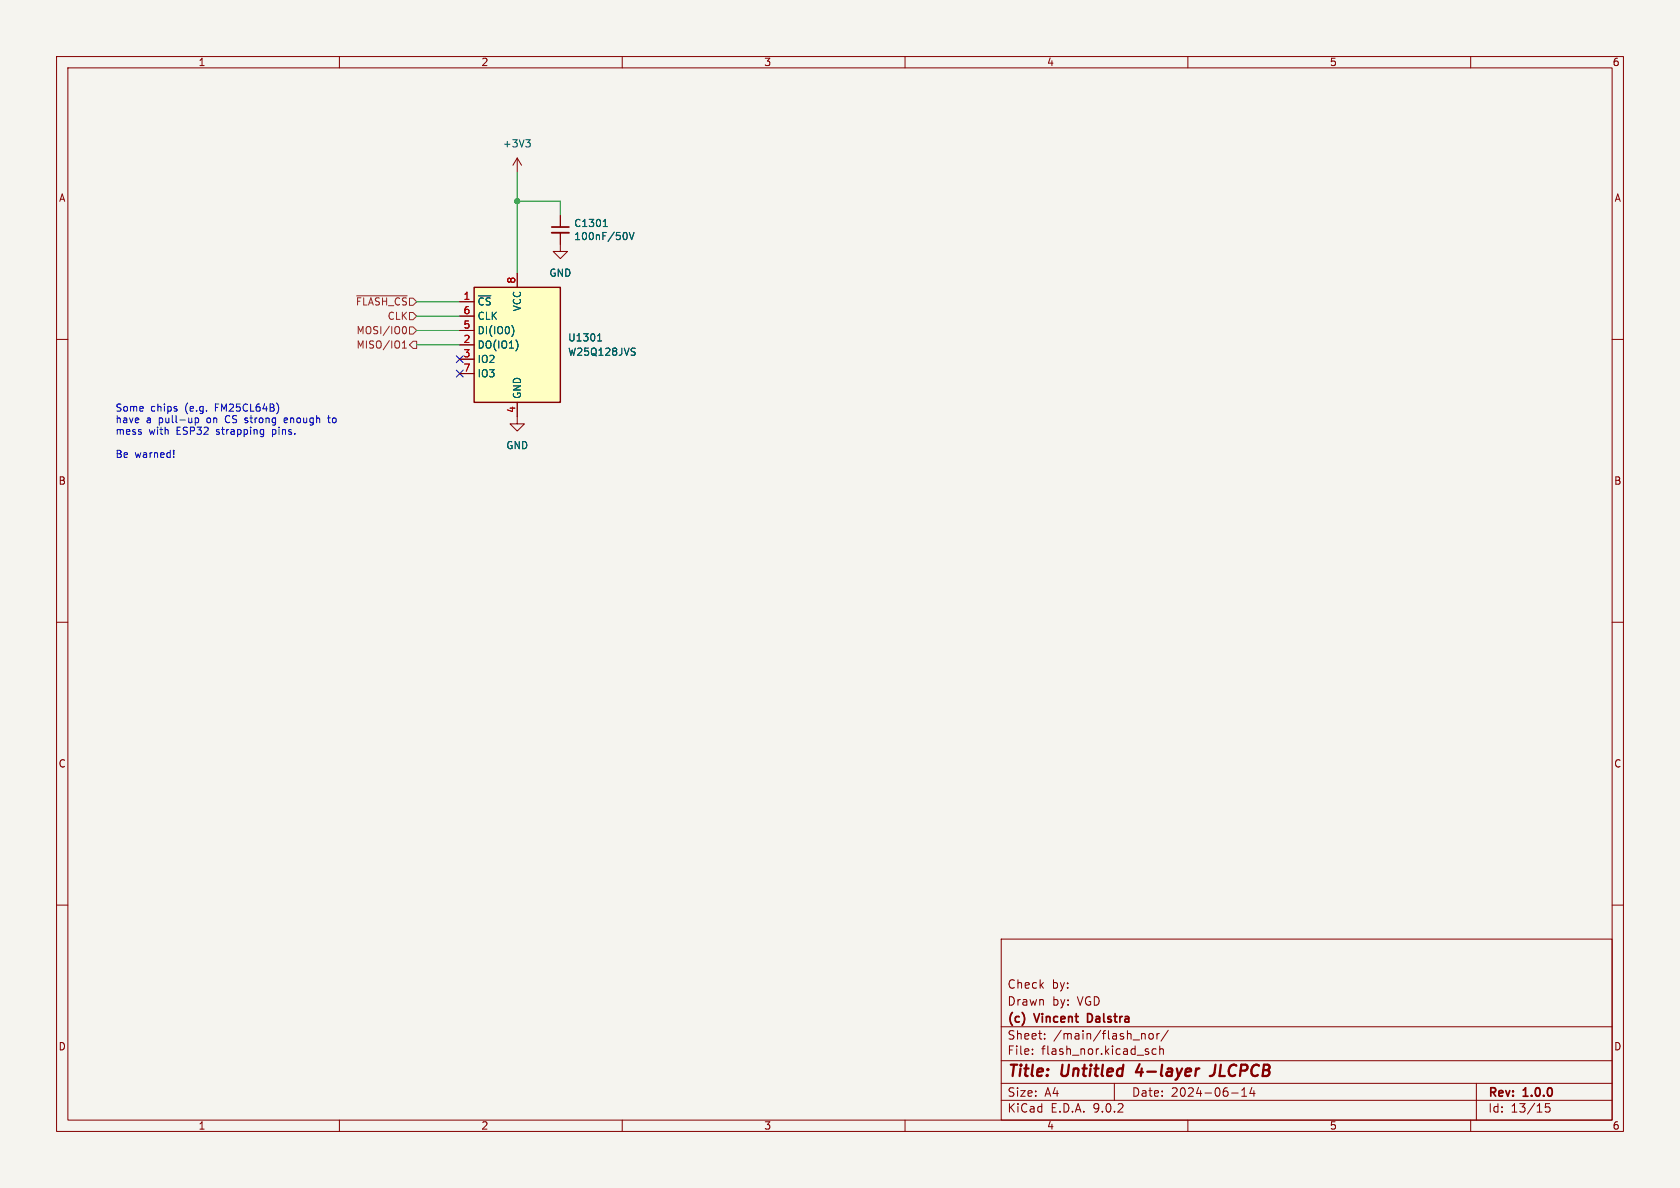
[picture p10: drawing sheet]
<svg xmlns="http://www.w3.org/2000/svg" width="297mm" height="210mm" viewBox="0 0 297 210" stroke-linecap="round" stroke-linejoin="round" font-family="sans-serif">
<path d="M0 0h297v210h-297z" fill="#f5f4ef" stroke="#f5f4ef" stroke-width=".18"/>
<g fill="none" stroke="#840000" stroke-width=".18">
<path d="M10 10h277v190h-277zM12 12h273v186h-273zM60 10v2M110 10v2M160 10v2M210 10v2M260 10v2M91.4 27.9l-.7 1.3M91.4 27.9l.8 1.3M91.4 27.9v2.6M99.1 38.1v2M99.1 41.1v3.4h1.2l-1.2 1.2-1.3-1.2h1.3"/>
<path d="M10 60h2M285 60h2M10 110h2M285 110h2M10 160h2M177 166h108v32h-108zM285 160h2M60 198v2M110 198v2M160 198v2M177 194.5h108M177 191.5h108"/>
<path d="M177 187.5h108M177 181.5h108M182.5 186.3v.1M182.5 185.5v.1M184.7 183.6v.1M184.7 182.8v.1M197 191.5v3M201.8 182.8l.2-.1 .4 .1 .1 .9M203.2 182.8l.4-.1 .3 .3v.4l-.3 .3-.4-.1-.1-.2v-.4zM204.4 185.5l-.4-.1-.3 .3v.4l.1 .2h.6M204.5 182.7v1M205 182.7l-.3 .1-.2 .2"/>
<path d="M205 185.5l.2-.1 .4 .1 .1 .9M205 184.9v1.5M206.5 182.1l-1.3 2M210 198v2M217.7 193.2h1.2M219.5 193.8h.9M219.5 192.7l.5-.4v1.5M221.3 192.2l-.3 1.1h.9M221.7 192.8v1M260 198v2M261 191.5v6.5M274 195.1h-.8v.7l.2-.1h.5l.1 .3v.5l-.3 .1-.5-.1"/>
</g>
<path d="M201.5 188.1l-.7 1.4h1.3M211.8 188.9h.2M214.9 188.2l-.2 1.4a.74 .74 0 0 1-.8 .6" fill="none" stroke="#840000" stroke-width=".4"/>
<path d="M97.5 40.1h3.1M192.6 179.2h-.3v1.5h.3" fill="none" stroke="#840000" stroke-width=".3"/>
<path d="M93 24.7h.7l-.4 .5M93.5 25.2l.2 .2v.3l-.2 .3M106.8 39.1l.2-.3v1.3M106.6 40.1h.8M110.6 41.1a.79 .79 0 0 1 0 1.3M111.2 41.1l.5 1.3 .4-1.3" fill="none" stroke="#006464" stroke-width=".18"/>
<path d="M97.5 41.1h3.1" fill="none" stroke="#840000" stroke-width=".33"/>
<path d="M83.8 50.8h15.3v20.3h-15.3z" fill="#ffffc2"/>
<path d="M83.8 50.8h15.3v20.3h-15.3z" fill="none" stroke="#840000" stroke-width=".25"/>
<path d="M99.1 38.1v2M81.3 53.3h2.5M81.3 55.9h2.5M81.3 58.4h2.5M91.4 48.3v2.5M99.1 41.1v2.1M81.3 61h2.5M81.3 63.5h2.5M81.3 66h2.5M91.4 71.1v3.8h1.3l-1.3 1.3-1.2-1.3h1.2" fill="none" stroke="#840000" stroke-width=".18"/>
<path d="M106.8 39.1l.2-.3v1.3M90.5 57.6a1.49 1.49 0 0 1 0 1.8M105.8 59.3l.2-.3v1.3M106.6 40.1h.8M110.6 41.1a.79 .79 0 0 1 0 1.3M111.2 41.1l.5 1.3 .4-1.3M91.5 60.6v.9M105.6 60.3h.8M111.8 61.5l.5 .1M112.1 62.2l.2 .2-.2 .4" fill="none" stroke="#006464" stroke-width=".18"/>
<path d="M63 52.3h9M71.3 57.8l.1-.1a.68 .68 0 0 1 .5 .7 .68 .68 0 0 1-.5 .6l-.1-.1M72.4 57.8h.6l.7 .6-.7 .7h-.6zM72.4 55.2h.6l.7 .7-.7 .6h-.6zM71.1 61.5h.8M71.1 60.6l.4-.3v1.2M73 60.3h.7v1.3h-.7l-.6-.6z" fill="none" stroke="#725600" stroke-width=".18"/>
<path d="M91.4 30.5v17.8M91.4 35.6h7.7v2.5M73.7 58.4h7.6M73.7 55.9h7.6M73.7 53.3h7.6M73.7 61h7.6" fill="none" stroke="#009600" stroke-width=".18"/>
<path d="M80.7 62.9l1.2 1.2M80.7 65.4l1.2 1.2M81.9 62.9l-1.2 1.2M81.9 65.4l-1.2 1.2" fill="none" stroke="#000084" stroke-width=".18"/>
<path d="M30.7 79.6v.8M34.5 73.9v1.3M34.5 73.9h.4l.2 .2-.1 .6h-.5M46.2 75.9l.4 .1M46.6 75.9v1.1l-.1 .1-.3 .1M46.6 76.7l-.4 .1M50.7 73.9h-.3l-.2 .2 .1 .6h.4M50.8 74.2l-.6 .1M57.9 73.9h.5M58.1 73.5v1.1l.3 .1M30.7 80.7v.2" fill="none" stroke="#0000c2" stroke-width=".18"/>
<circle cx="91.4" cy="35.6" r=".46" fill="#009600" stroke="#009600" stroke-width=".18"/>
<g font-size="2.8" fill="#840000">
<text x="178" y="190.9">Title:</text>
<text x="187.7" y="190.9">Untitled</text>
<text x="201.7" y="190.9">4-layer</text>
<text x="215.7" y="190.9">JLCPCB</text>
</g>
<g font-size="2.1" fill="#840000">
<text x="178" y="178">Drawn</text>
<text x="178" y="175">Check</text>
<text x="185.9" y="175">by:</text>
<text x="186" y="178">by:</text>
<text x="190.5" y="178">VGD</text>
<text x="178" y="184">Sheet:</text>
<text x="178" y="181.2">(c)</text>
<text x="183" y="181.2">Vincent</text>
<text x="186.2" y="184">/main/flash_nor/</text>
<text x="192.9" y="181.2">Dalstra</text>
<text x="178" y="186.7">File:</text>
<text x="184.1" y="186.7">flash_nor.kicad_sch</text>
<text x="178" y="196.9">KiCad</text>
<text x="178" y="194.1">Size:</text>
<text x="184.7" y="194.1">A4</text>
<text x="185.7" y="196.9">E.D.A.</text>
<text x="193.3" y="196.9">9.0.2</text>
<text x="200" y="194.1">Date:</text>
<text x="207" y="194.1">2024-06-14</text>
<text x="263" y="194.3">Rev:</text>
<text x="263" y="196.9">Id:</text>
<text x="267.1" y="196.9">13/15</text>
<text x="269.4" y="194.3">1.0.0</text>
</g>
<g font-size="1.8" fill="#840000">
<text x="35" y="11.9">1</text>
<text x="85" y="11.9">2</text>
<text x="135" y="11.9">3</text>
<text x="185" y="11.9">4</text>
<text x="235" y="11.9">5</text>
<text x="285" y="11.9">6</text>
<text x="10.3" y="35.9">A</text>
<text x="285.3" y="35.9">A</text>
<text x="10.3" y="85.9">B</text>
<text x="285.3" y="85.9">B</text>
<text x="10.3" y="135.9">C</text>
<text x="285.3" y="135.9">C</text>
<text x="10.3" y="185.9">D</text>
<text x="285.3" y="185.9">D</text>
<text x="35" y="199.9">1</text>
<text x="85" y="199.9">2</text>
<text x="135" y="199.9">3</text>
<text x="185" y="199.9">4</text>
<text x="235" y="199.9">5</text>
<text x="285" y="199.9">6</text>
</g>
<g font-size="1.8" fill="#006464">
<text x="88.8" y="26.3">+3V3</text>
<text x="101.4" y="40.3">C1301</text>
<text x="101.4" y="42.6">100nF/50V</text>
<text x="97" y="49.1">GND</text>
<text x="84.3" y="54.2">~{CS}</text>
<text x="84.3" y="56.7">CLK</text>
<text x="84.3" y="59.3">DI(IO0)</text>
<text x="92.3" y="55.1" transform="rotate(-90 92.3 55.1)">VCC</text>
<text x="84.3" y="61.8">DO(IO1)</text>
<text x="84.3" y="64.4">IO2</text>
<text x="100.3" y="60.6">U1301</text>
<text x="100.3" y="63.1">W25Q128JVS</text>
<text x="84.3" y="66.9">IO3</text>
<text x="92.3" y="70.6" transform="rotate(-90 92.3 70.6)">GND</text>
<text x="89.4" y="79.6">GND</text>
</g>
<g font-size="1.8" fill="#a90000">
<text x="81.8" y="53.1">1</text>
<text x="91.2" y="50.2" transform="rotate(-90 91.2 50.2)">8</text>
<text x="81.8" y="55.6">6</text>
<text x="81.8" y="58.2">5</text>
<text x="81.8" y="60.7">2</text>
<text x="81.8" y="63.2">3</text>
<text x="81.8" y="65.8">7</text>
<text x="91.2" y="73.1" transform="rotate(-90 91.2 73.1)">4</text>
</g>
<g font-size="1.8" fill="#725600">
<text x="62.8" y="54.2">~{FLASH_CS}</text>
<text x="62.9" y="59.3">MOSI/IO0</text>
<text x="68.4" y="56.7">CLK</text>
<text x="62.9" y="61.8">MISO/IO1</text>
</g>
<g font-size="1.8" fill="#0000c2">
<text x="20.3" y="72.9">Some</text>
<text x="20.3" y="74.9">have</text>
<text x="20.3" y="76.9">mess</text>
<text x="25.8" y="74.9">a</text>
<text x="26.3" y="76.9">with</text>
<text x="26.6" y="72.9">chips</text>
<text x="28.2" y="74.9">pull-up</text>
<text x="31.3" y="76.9">ESP32</text>
<text x="32.8" y="72.9">(e.g.</text>
<text x="36.8" y="74.9">on</text>
<text x="38.3" y="72.9">FM25CL64B)</text>
<text x="38.5" y="76.9">strapping</text>
<text x="40.3" y="74.9">CS strong</text>
<text x="48.6" y="76.9">pins.</text>
<text x="51.1" y="74.9">enough</text>
<text x="59.1" y="74.9">to</text>
<text x="20.3" y="81">Be</text>
<text x="23.8" y="81">warned!</text>
</g>
</svg>
